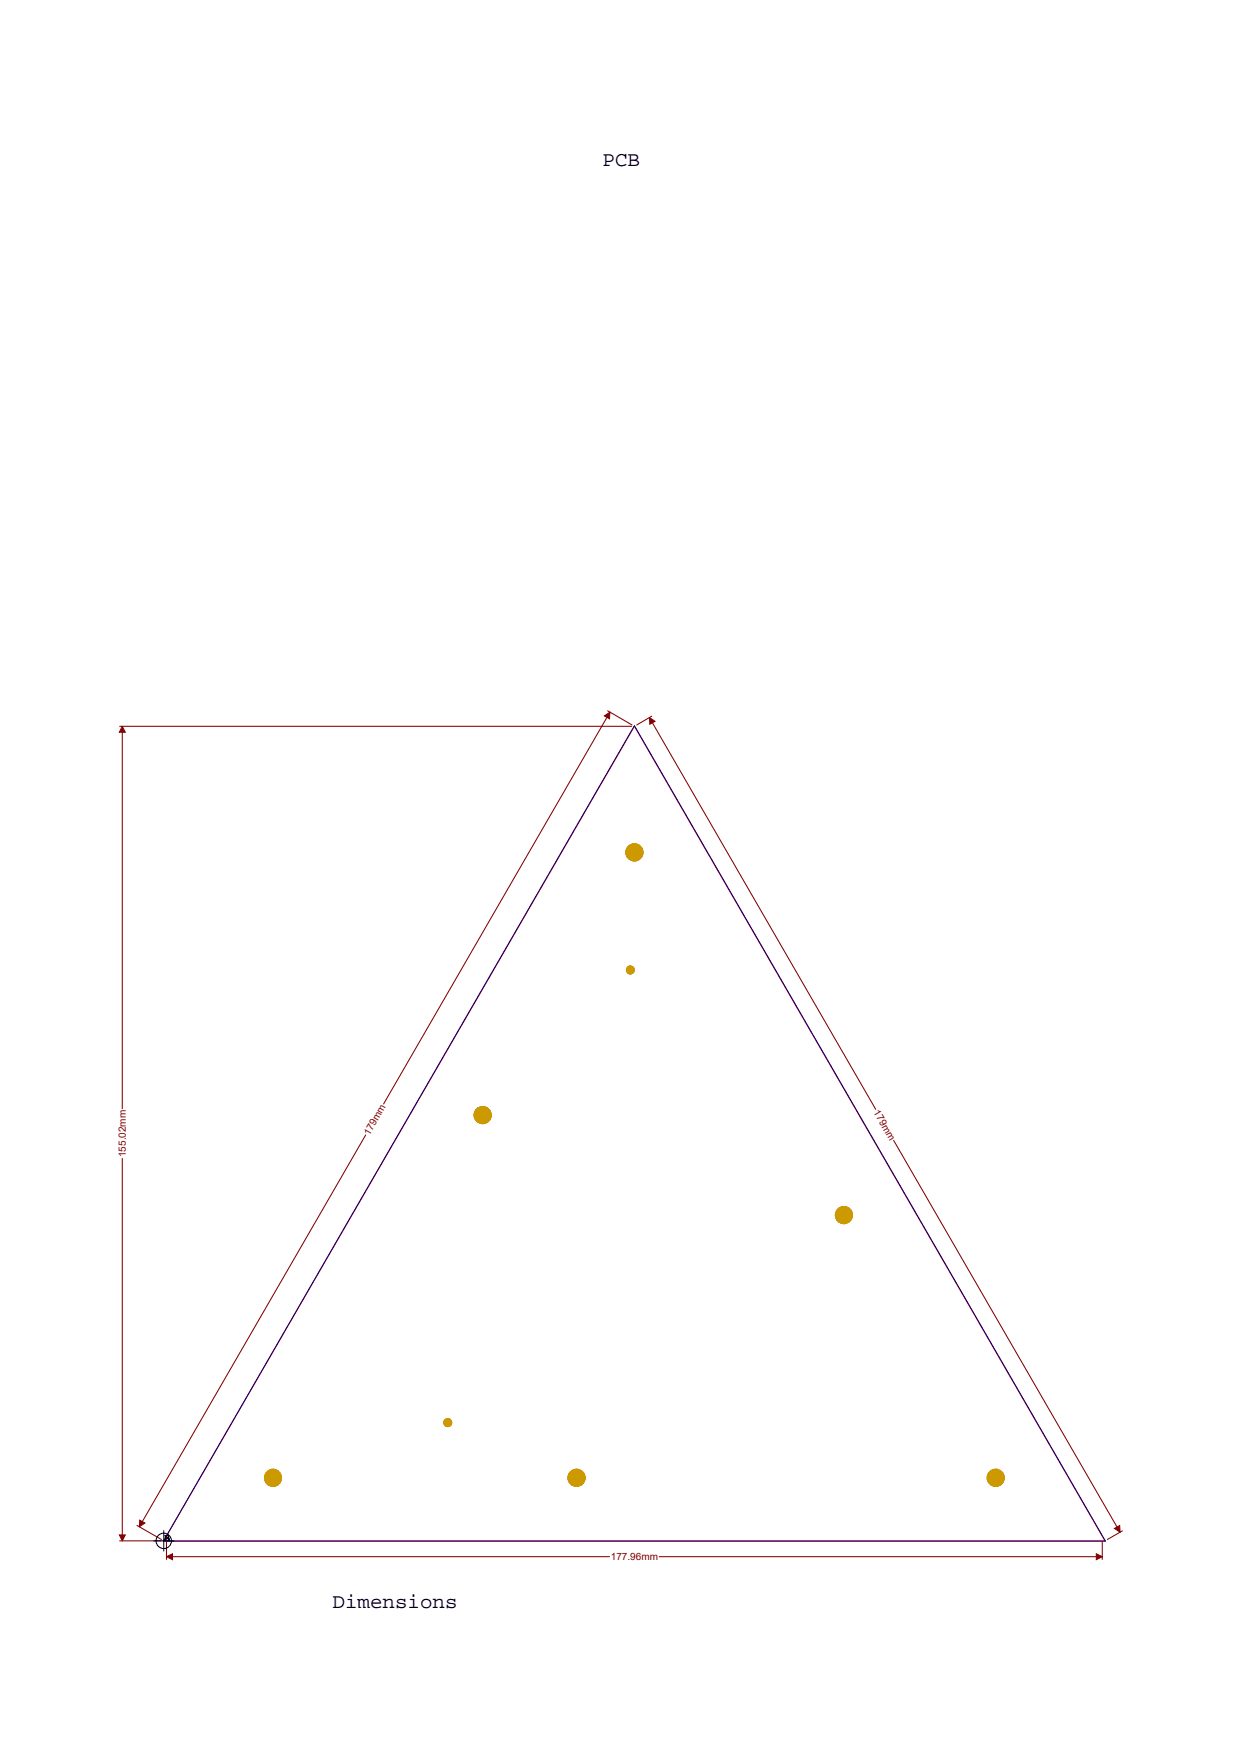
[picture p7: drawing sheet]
<svg xmlns="http://www.w3.org/2000/svg" width="210mm" height="297mm" viewBox="0 0 210 297" stroke-linecap="round" stroke-linejoin="round" font-family="sans-serif">
<!-- layer: 7 -->
<g fill="#800000" stroke="#800000" stroke-width=".17">
<path d="M20.2 259.9h1l-.5 1z" fill-rule="evenodd"/>
<path d="M20.7 123l.5 1h-1z" fill-rule="evenodd"/>
<path d="M188.6 258.8l.9-.5v1.1z" fill-rule="evenodd"/>
<path d="M109.9 121.5l.9 .6-.8 .5z" fill-rule="evenodd"/>
<path d="M28.2 263.6l1-.5v1z" fill-rule="evenodd"/>
<path d="M185.5 263.1l1 .5-1 .5z" fill-rule="evenodd"/>
<path d="M102.3 121.2l.9-.6-.1 1.1z" fill-rule="evenodd"/>
<path d="M23.7 257.4l.8 .5-.9 .6z" fill-rule="evenodd"/>
</g>
<g fill="none" stroke="#800000" stroke-width=".18">
<path d="M20.2 123h86.7M20.7 123.5v64.2M102.8 120.4l4.1 2.3M103 121l-38.1 65.9M110.1 121.9l38.1 65.9M110.3 121.3l-2.6 1.4M20.7 196.1v64.3M61.9 192.2l-38.1 65.9M151.2 193.1l38.1 65.9M23.2 258.3l4.1 2.4M189.9 259.2l-2.5 1.5M20.2 260.9h7.1"/>
<path d="M28.2 261.1v2.9M28.7 263.6h74.4M111.5 263.6h74.5M186.5 261.1v2.9"/>
</g>
<path d="M107.4 123l79.6 137.9h-159.3z" fill="none" stroke="#f00" stroke-width=".17"/>
<path d="M107.4 122.9l79.7 138h-159.5z" fill="none" stroke="#000080" stroke-width=".17"/>
<g fill="#c90" stroke="#c90" stroke-width=".17">
<circle cx="81.7" cy="188.8" r="1.45"/>
<circle cx="97.6" cy="250.2" r="1.45"/>
<circle cx="142.8" cy="205.7" r="1.45"/>
<circle cx="168.5" cy="250.2" r="1.45"/>
<circle cx="46.2" cy="250.2" r="1.44"/>
<circle cx="107.4" cy="144.3" r="1.45"/>
<circle cx="106.7" cy="164.2" r=".67"/>
<circle cx="75.8" cy="240.9" r=".67"/>
</g>
<g fill="none" stroke="#000" stroke-width=".17">
<path d="M27.7 259.2v3.4M26 260.9h3.4"/>
<circle cx="27.7" cy="260.9" r="1.31"/>
</g>
<g font-size="3.5">
<text x="102" y="28.2">PCB</text>
<text x="56.3" y="272.3">Dimensions</text>
</g>
<g font-size="1.7" fill="#800000">
<text x="147.8" y="188.3" transform="rotate(60 147.8 188.3)">179mm</text>
<text x="21.3" y="195.9" transform="rotate(-90 21.3 195.9)">155.02mm</text>
<text x="62.5" y="192.3" transform="rotate(-60 62.5 192.3)">179mm</text>
<text x="103.4" y="264.2">177.96mm</text>
</g>
<text font-size="1.5" x="27.8" y="260.9">B</text>
</svg>
